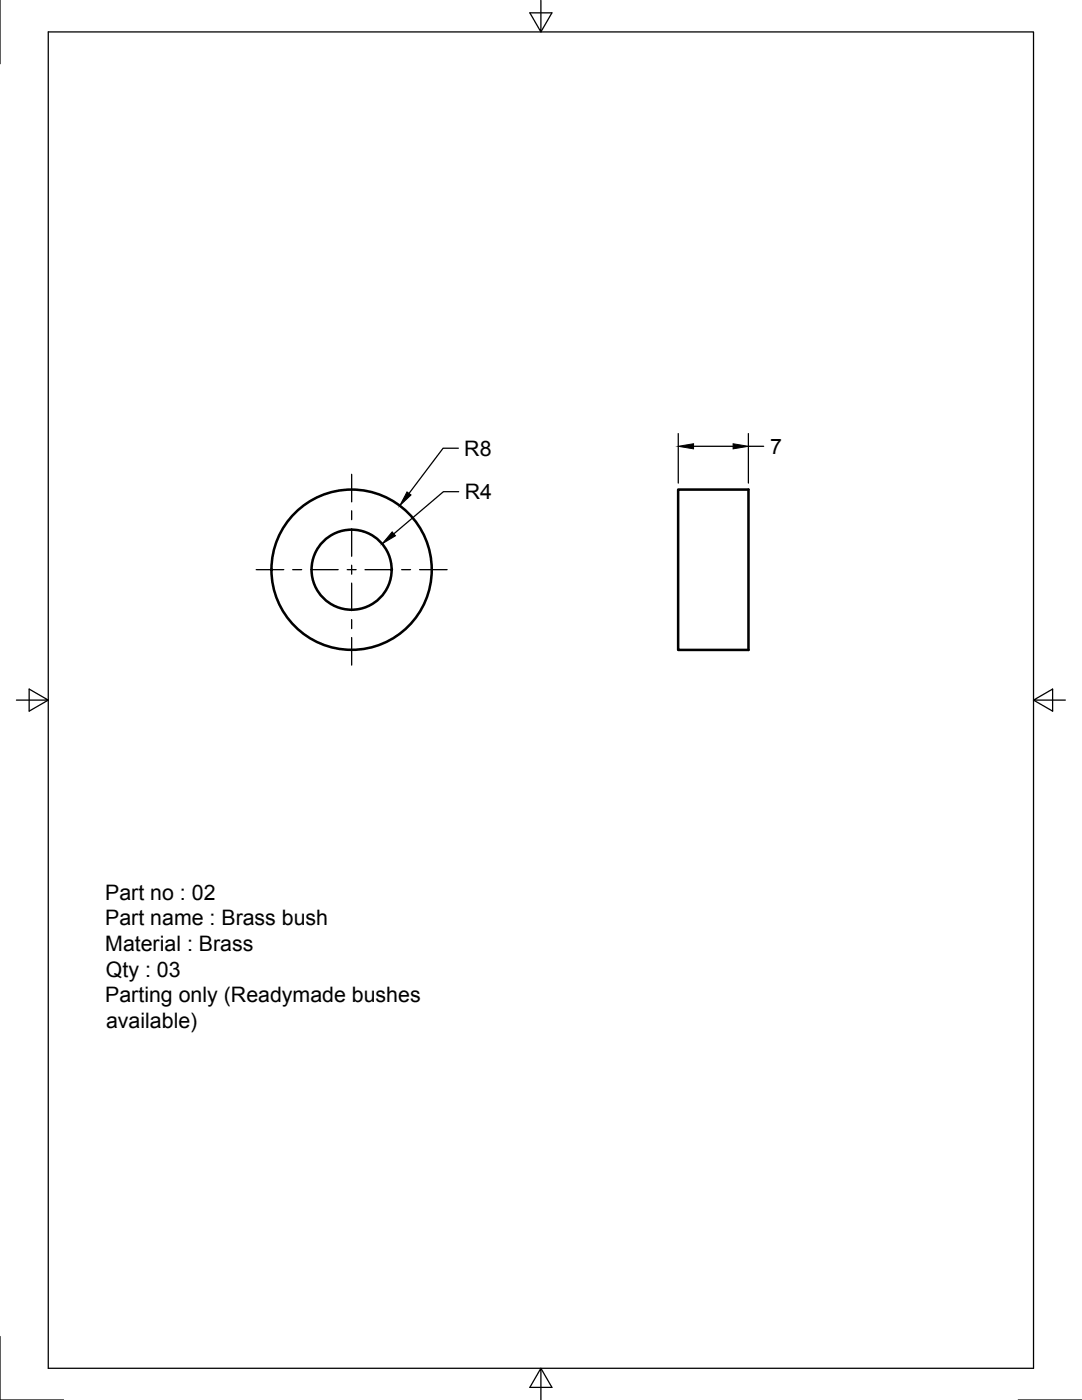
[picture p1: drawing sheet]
<svg xmlns="http://www.w3.org/2000/svg" width="216mm" height="279mm" viewBox="0 0 216 279" stroke-linecap="round" stroke-linejoin="round" font-family="sans-serif">
<!-- layer: Visible -->
<g fill="none" stroke="#000" stroke-width=".51">
<path d="M135.3 97.7h14.1v32h-14.1z"/>
<circle cx="70.2" cy="113.7" r="8"/>
<circle cx="70.2" cy="113.7" r="16"/>
</g>
<!-- layer: Border -->
<path d="M0 0v12.7M9.6 6.4h196.6v266.7h-196.6zM107.9 0v6.4l-2.2-3.8h4.4l-2.2 3.8M3.3 139.7h6.3l-3.8-2.2v4.4l3.8-2.2M206.2 139.7l3.8 2.2v-4.4l-3.8 2.2h6.4M0 266.7v12.7h12.7M107.9 273.1l2.2 3.8h-4.4l2.2-3.8v6.3M203.2 279.4h12.7" fill="none" stroke="#000" stroke-width=".25"/>
<!-- layer: Center Lines -->
<g fill="none" stroke="#000" stroke-width=".25">
<path d="M70.2 94.7v5.5M51.1 113.7h5.5M58.4 113.7h1.8M62 113.7h5.5M69.3 113.7h1.8M70.2 101.9v1.8M70.2 105.5v5.5M70.2 112.8v1.8M70.2 116.4v5.5M72.8 113.7h5.5M80.1 113.7h1.8M83.7 113.7h5.5"/>
<path d="M70.2 123.7v1.8M70.2 127.2v5.5"/>
</g>
<!-- layer: Dimensions -->
<path d="M91.5 89.5h-3.1l-6.8 9M91.5 98.1h-3l-9.9 8.4M135.3 86.5v9.9M138.4 89.1h7.9M149.3 86.5v9.9M149.3 89.1h3.1" fill="none" stroke="#000" stroke-width=".25"/>
<path d="M81.2 98.2l.8 .6-2.2 2.1zM135.3 89.1l3.1-.5v1zM146.3 88.6l3 .5-3 .5zM78.3 106.2l.6 .7-2.6 1.6z" fill="#000" stroke="#000" stroke-width=".2"/>
<g font-size="4.3">
<text x="92.6" y="91">R8</text>
<text x="153.7" y="90.6">7</text>
<text x="92.7" y="99.7">R4</text>
<text x="21" y="179.6">Part no : 02</text>
<text x="21" y="184.7">Part name : Brass bush</text>
<text x="21" y="189.7">Material : Brass</text>
<text x="21.1" y="194.9">Qty : 03</text>
<text x="21" y="200">Parting only (Readymade bushes</text>
<text x="21.2" y="205.1">available)</text>
</g>
</svg>
